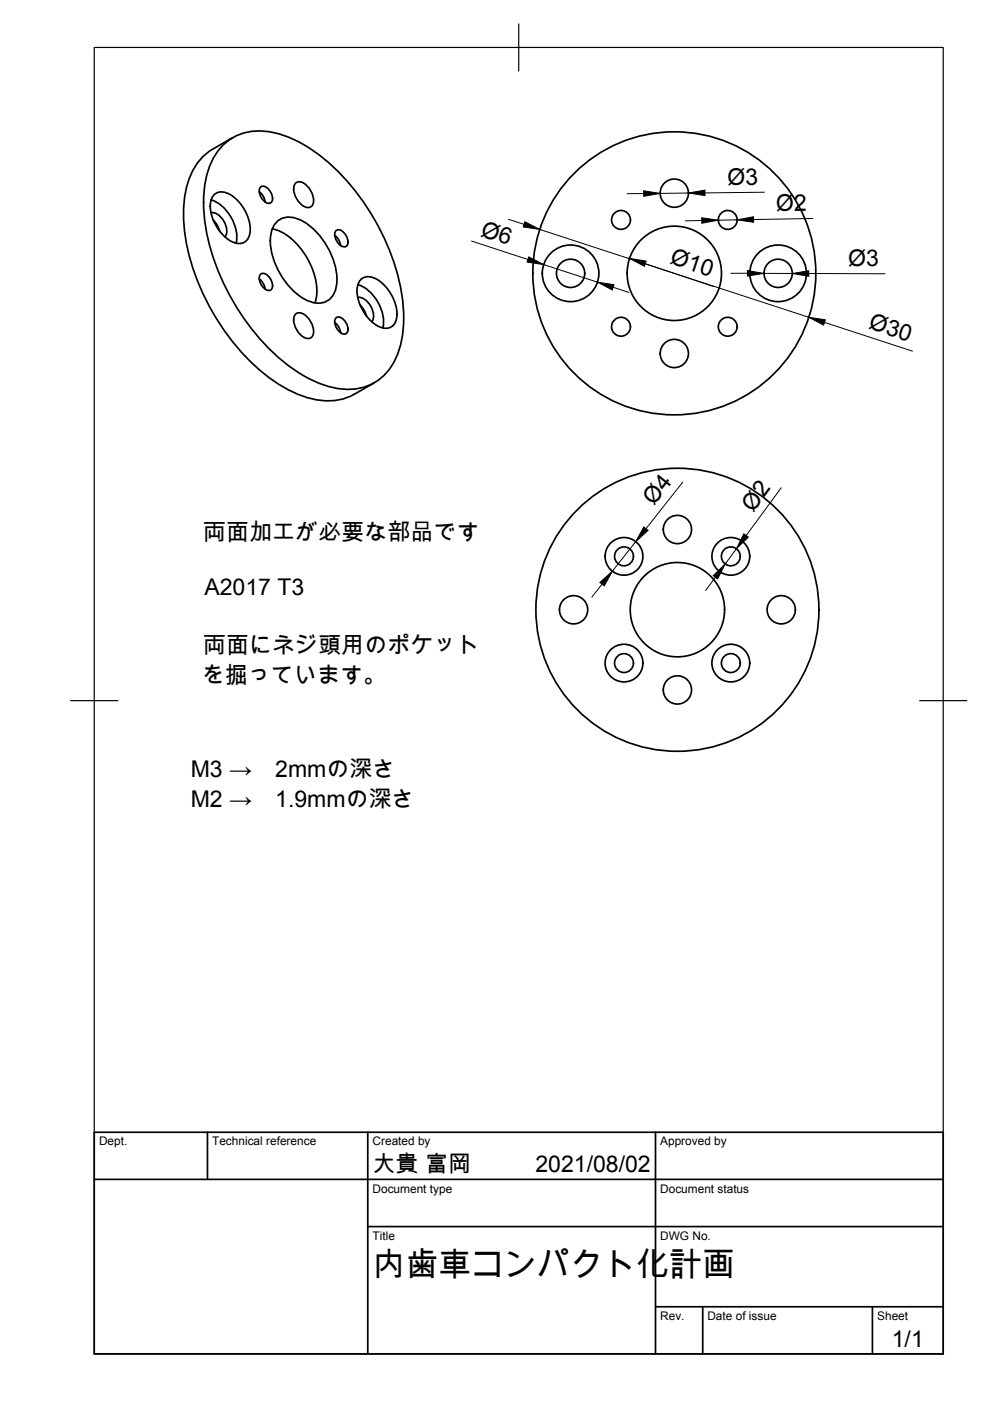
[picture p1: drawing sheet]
<svg xmlns="http://www.w3.org/2000/svg" width="210mm" height="297mm" viewBox="0 0 210 297" stroke-linecap="round" stroke-linejoin="round" font-family="sans-serif">
<g fill="none" stroke="#000" stroke-width=".36">
<path d="M47.7 30.4a11.7 11.7 0 0 1 11.3-2 33.7 33.7 0 0 1 16.1 11.8 47.8 47.8 0 0 1 10.4 25.3 18.6 18.6 0 0 1-3.4 13.4 11 11 0 0 1-10.7 3.4 28.6 28.6 0 0 1-14.9-9 48.5 48.5 0 0 1-13.3-28.4 18.6 18.6 0 0 1 3.5-13.5zM49.4 29.2l-4.3 2.4a13.3 13.3 0 0 0-5.9 10.1 38.3 38.3 0 0 0 4.7 22.4 42.8 42.8 0 0 0 17.8 18.9 14.9 14.9 0 0 0 12.1 1.2l5.6-3M55.2 39.7a1.63 1.63 0 0 1 2.2 1 1.63 1.63 0 0 1-.2 2.4 2.49 2.49 0 0 1-2-3.4zM62.6 39a1.47 1.47 0 0 1 2.3 .2 4 4 0 0 1 1.3 4.4 1.47 1.47 0 0 1-2.3-.2 4 4 0 0 1-1.3-4.4zM44.7 45.1a3.2 3.2 0 0 1 3.1 2.5 2.68 2.68 0 0 1-.1 2.6M44.8 42.4a8.6 8.6 0 0 1 5.2 9.2M45.2 46.6l.9 1.2 .5 1.3M45.6 41.1a3.2 3.2 0 0 1 3.9 .6 9.1 9.1 0 0 1 3.5 7.8 2.36 2.36 0 0 1-3.4 1.9 8.9 8.9 0 0 1-5-8.5l.2-.7zM55 59.1a3.2 3.2 0 0 1 1.2 2.2M55 40.6a3.2 3.2 0 0 1 1.2 2.2M55.2 58.1a1.63 1.63 0 0 1 2.2 1.1 1.63 1.63 0 0 1-.2 2.4 2.49 2.49 0 0 1-2-3.5zM57.7 48.5a12 12 0 0 1 7.4 6.2 12 12 0 0 1 1.7 9.5"/>
<path d="M58.4 47.3a4 4 0 0 1 4.9-.8 15 15 0 0 1 8.1 13.9 4 4 0 0 1-6 3.4 15 15 0 0 1-8-13.9l.2-1zM71 49.9a3.2 3.2 0 0 1 1.2 2.2M71.2 48.9a1.63 1.63 0 0 1 2.2 1 1.63 1.63 0 0 1-.2 2.4 2.49 2.49 0 0 1-2-3.4zM76.7 59.1a3.2 3.2 0 0 1 3.9 .6 9.1 9.1 0 0 1 3.5 7.7 2.36 2.36 0 0 1-3.4 2 8.9 8.9 0 0 1-4.9-8.6l.2-.7zM62.6 66.8a1.47 1.47 0 0 1 2.3 .1 4 4 0 0 1 1.3 4.4 1.47 1.47 0 0 1-2.3-.2 4 4 0 0 1-1.3-4.3zM71 68.4a3.2 3.2 0 0 1 1.2 2.2M71.2 67.4a1.63 1.63 0 0 1 2.2 1 1.63 1.63 0 0 1-.2 2.4 2.49 2.49 0 0 1-2-3.4zM75.8 63.1a3.2 3.2 0 0 1 3.1 2.4 2.68 2.68 0 0 1-.1 2.7M75.9 60.4a8.6 8.6 0 0 1 5.3 9.1M76.3 64.6l.9 1.1 .5 1.3"/>
<circle cx="121" cy="58" r="3"/>
<circle cx="121" cy="58" r="6"/>
<circle cx="131.7" cy="46.6" r="2"/>
<circle cx="143" cy="41" r="3"/>
<circle cx="143" cy="58" r="10"/>
<circle cx="143" cy="58" r="30"/>
<circle cx="154.3" cy="46.6" r="2"/>
<circle cx="165" cy="58" r="6"/>
<circle cx="165" cy="58" r="3"/>
<circle cx="131.7" cy="69.3" r="2"/>
<circle cx="143" cy="74.9" r="3"/>
<circle cx="154.3" cy="69.3" r="2"/>
<circle cx="132.3" cy="118" r="4"/>
<circle cx="132.3" cy="118" r="2"/>
<circle cx="143.6" cy="112.3" r="3"/>
<circle cx="155" cy="118" r="2"/>
<circle cx="155" cy="118" r="4"/>
<circle cx="121.6" cy="129.3" r="3"/>
<circle cx="143.6" cy="129.3" r="30"/>
<circle cx="143.6" cy="129.3" r="10"/>
<circle cx="165.6" cy="129.3" r="3"/>
<circle cx="132.3" cy="140.6" r="2"/>
<circle cx="132.3" cy="140.6" r="4"/>
<circle cx="143.6" cy="146.3" r="3"/>
<circle cx="155" cy="140.6" r="2"/>
<circle cx="155" cy="140.6" r="4"/>
</g>
<!-- layer: Border -->
<path d="M20 10.1h180v276.9h-180zM110 5.1v10M15 148.6h10M195 148.6h10" fill="none" stroke="#000" stroke-width=".25"/>
<!-- layer: TitleBlock -->
<path d="M20 240.1h180v46.9h-180zM20 250h180M44 240.1v9.9M78 240.1v46.9M139 240.1v46.9M78 260.1h122M139 277.1h61M149 277.1v9.9M185 277.1v9.9" fill="none" stroke="#000" stroke-width=".36"/>
<!-- layer: Dimensions -->
<g fill="none" stroke="#000" stroke-width=".21">
<path d="M100 51.1l11.9 3.9M107.8 46.5l3.3 1.1M114.4 48.6l57.1 18.7M115.3 56.1l11.4 3.7M136.5 41l-3.5 .1M136.8 55.9l14.5 4.9M146 40.9l-6 .1M148.8 46.7l-3.5 .1M155 57.9h3.5M156.3 46.6l-4 .1M162 58h6M162.1 40.8l-12.6 .1"/>
<path d="M171.5 58h16.1M172.3 46.3l-12.5 .3M130 60.9l3.3 1.1M174.8 68.4l18.7 6.1M134.8 114.8l-5 6.3M144.8 102.2l-7.8 9.9M156.1 116.4l-2.3 3.2M165.7 103.4l-7.5 10.1M127.7 123.9l-2.2 2.7M151.7 122.4l-2.1 2.8"/>
</g>
<g fill="#000" stroke="#000" stroke-width=".21">
<path d="M111.3 47l3.1 1.6-3.5-.5zM112.1 54.5l3.2 1.6-3.5-.5zM136.5 40.5l3.5 .5-3.5 .6zM133.5 54.8l3.5 .6-.4 1.1zM148.8 46.2l3.5 .5-3.5 .6zM146 40.9l3.5-.6v1.2zM158.5 57.4l3.5 .6-3.5 .5zM156.3 46.6l3.5-.6v1.1zM168 58l3.5-.6v1.2zM126.7 59.8l3.5 .6-.4 1.1zM171.5 67.3l3.5 .5-.4 1.1zM136.5 111.7l.9 .7-2.6 2.4z"/>
<path d="M157.7 113.2l1 .7-2.6 2.5zM127.2 123.5l2.6-2.4-1.7 3.1zM151.2 122.1l2.6-2.5-1.7 3.2z"/>
</g>
<text font-size="7" x="79" y="270.6">内歯車コンパクト化計画</text>
<g font-size="4.9">
<text x="154.2" y="39.2" transform="rotate(-1 154.2 39.2)">Ø3</text>
<text x="164.5" y="44.8" transform="rotate(-1 164.5 44.8)">Ø2</text>
<text x="101.7" y="50" transform="rotate(18 101.7 50)">Ø6</text>
<text x="141.9" y="55.9" transform="rotate(18 141.9 55.9)">Ø10</text>
<text x="179.8" y="56.4">Ø3</text>
<text x="184" y="69.6" transform="rotate(18 184 69.6)">Ø30</text>
<text x="138.6" y="107.3" transform="rotate(-52 138.6 107.3)">Ø4</text>
<text x="159.7" y="108.7" transform="rotate(-54 159.7 108.7)">Ø2</text>
<text x="43" y="114.5">両面加工が必要な部品です</text>
<text x="43.3" y="126.1">A2017 T3</text>
<text x="43" y="138.5">両面にネジ頭用のポケット</text>
<text x="42.8" y="144.9">を掘っています。</text>
<text x="40.4" y="164.8">M3 →</text>
<text x="58.4" y="164.8">2mmの深さ</text>
<text x="40.4" y="171.1">M2 →</text>
<text x="58.4" y="171.1">1.9mmの深さ</text>
<text x="79" y="248.5">大貴 富岡</text>
<text x="113.5" y="248.5">2021/08/02</text>
<text x="189.1" y="285.7">1/1</text>
</g>
<g font-size="2.5">
<text x="21" y="242.9">Dept.</text>
<text x="45" y="242.9">Technical reference</text>
<text x="79" y="242.9">Created by</text>
<text x="140" y="242.9">Approved by</text>
<text x="79" y="252.8">Document type</text>
<text x="140" y="252.8">Document status</text>
<text x="79" y="262.9">Title</text>
<text x="140" y="262.9">DWG No.</text>
<text x="140" y="279.9">Rev.</text>
<text x="150" y="279.9">Date of issue</text>
<text x="186" y="279.9">Sheet</text>
</g>
</svg>
